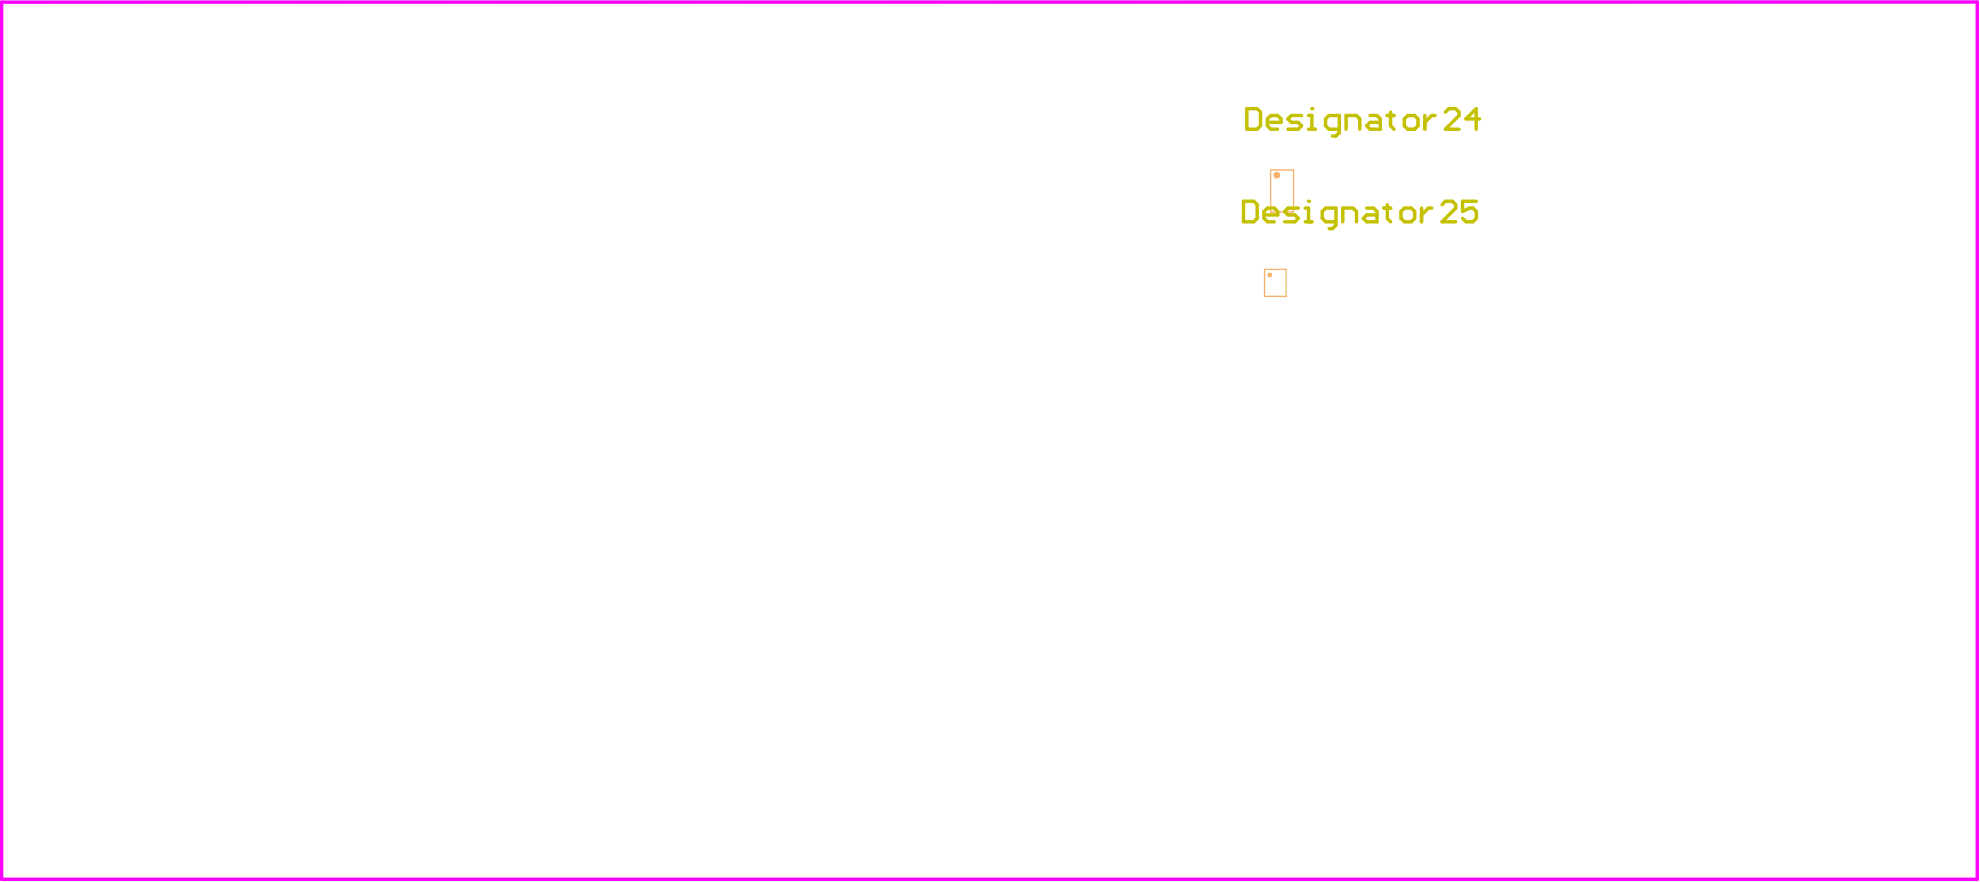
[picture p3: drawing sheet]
<svg xmlns="http://www.w3.org/2000/svg" width="489mm" height="218mm" viewBox="0 0 489 218" stroke-linecap="round" stroke-linejoin="round" font-family="sans-serif">
<path d="M.4 .5h487.9v216.5h-487.9z" fill="none" stroke="#f0f" stroke-width=".85"/>
<path d="M313.8 52.3v-10.3h5.6v10.3M312.3 66.5h5.3v6.6h-5.3z" fill="none" stroke="#f6b26b" stroke-width=".33"/>
<g fill="none" stroke="#f6b26b" stroke-width=".83">
<circle cx="315.3" cy="43.2" r=".42"/>
<circle cx="313.5" cy="67.8" r=".15"/>
</g>
<path d="M309.6 49.7l.9 .8M313 51.4h1.7M322.3 51.4h.8" fill="none" stroke="#c4c200" stroke-width=".85"/>
<circle cx="323.1" cy="49.7" r=".42" fill="#c4c200"/>
<g font-size="8.5" fill="#c4c200">
<text x="306.9" y="31.6">CODesignator24</text>
<text x="306.2" y="54.6">CODesignator25</text>
</g>
</svg>
